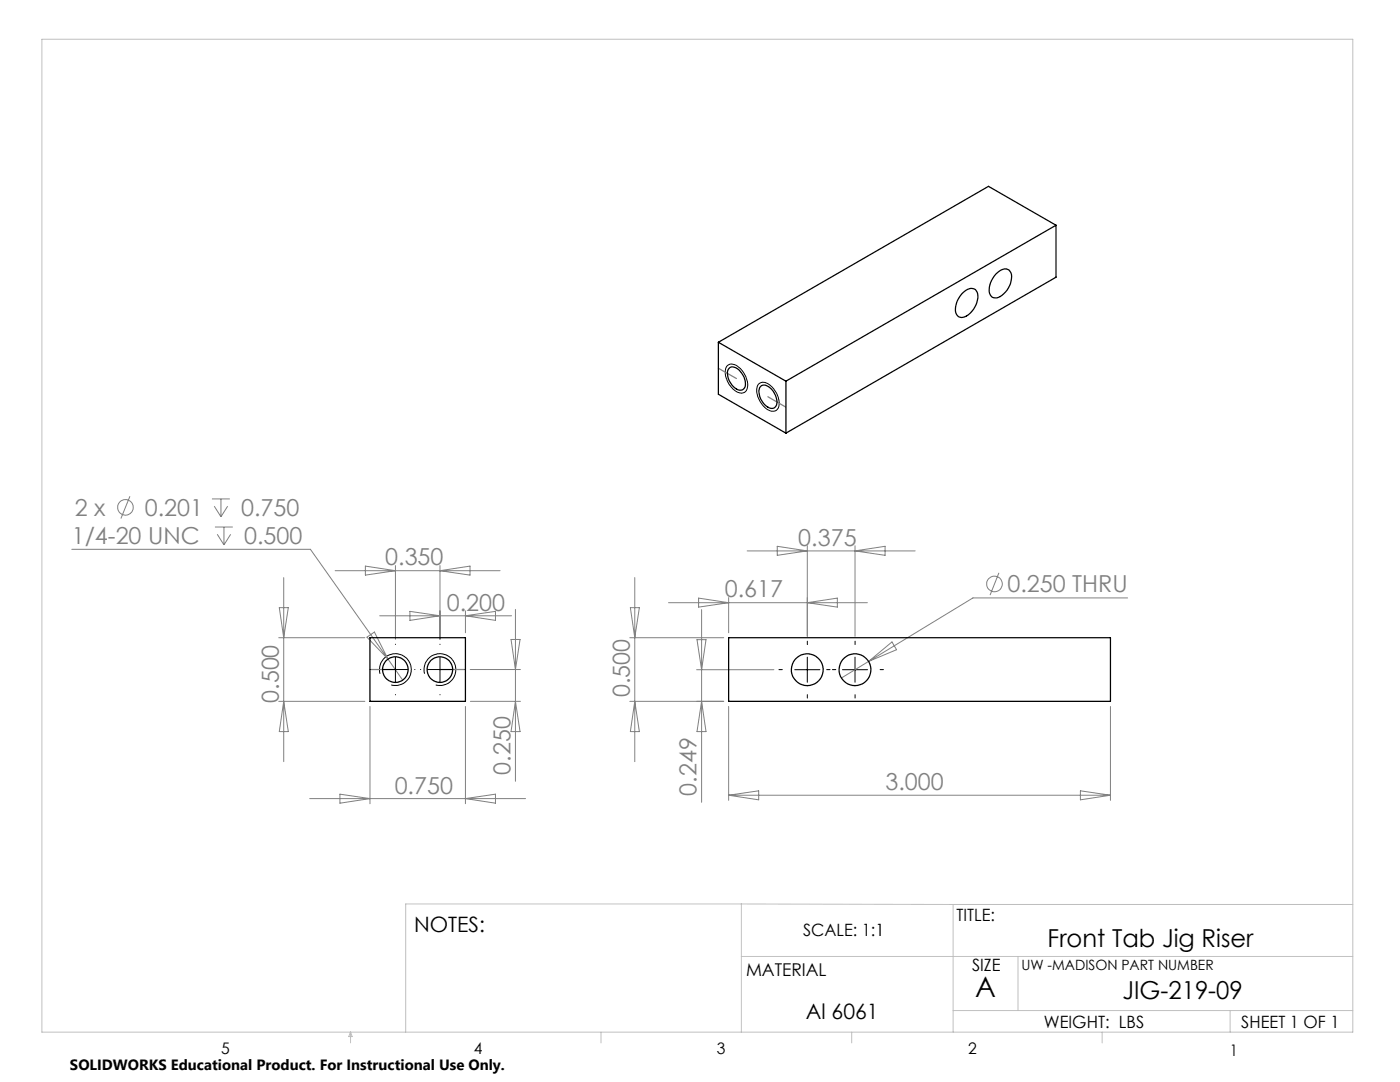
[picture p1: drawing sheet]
<svg xmlns="http://www.w3.org/2000/svg" width="279mm" height="216mm" viewBox="0 0 279 216" stroke-linecap="round" stroke-linejoin="round" font-family="sans-serif">
<g fill="none" stroke="#808080" stroke-width=".2">
<path d="M25.9 99l-1.8 4.5M42.3 99.6h3.6M44.1 99.6v3.5M14.3 109.6h47.6l15.5 21.9M42.8 101l1.3 2.1M42.9 105.2h3.6M43.4 106.6l1.3 2.1M44.7 105.2v3.5M45.4 101l-1.3 2.1M46 106.6l-1.3 2.1M56.6 115.3v36.7M66.9 113.9h32.9"/>
<path d="M72.9 113l6 .9-6 .9zM78.9 112.9v14.7M87.8 112.9v14.7M87.8 113.9l6-.9v1.8zM126.7 115.3v36.7M139.4 119.3l6 1-6 .8zM145.4 119.2v7.1M149.1 109.9h33.5M155.1 109l6 .9-6 .9zM161.1 108.9v18.1M170.6 108.9v18.1M170.6 109.9l6-.9v1.8z"/>
<path d="M199.4 114.3l-1.8 4.4M225 119.3h-30.8l-20.8 12.7M55.6 139.9h17.2M55.6 127.2h17.2M55.7 121.2h1.8l-.9 6zM56.6 139.9l.9 6.1h-1.8zM73.2 127.1l1.5-1 2.7 5.4zM75.8 122.9h26.3M77.4 131.5l3 4.2M81.8 122l6 .9-6 .9zM92.9 121.9v4.4M92.9 122.9l6-.9v1.8z"/>
<path d="M93.8 133.6h10.1M93.9 139.9h10M102 127.6h1.8l-.9 6zM102.9 139.9l.9 6.1h-1.8zM102.9 121.6v34.3M125.7 139.9h18.7M125.7 127.2h18.7M125.8 121.2h1.8l-.9 6zM126.7 139.9l.9 6.1h-1.8zM133.4 120.3h39.7M139 133.6h15.4M139.1 127.6h1.8l-.9 6z"/>
<path d="M140 139.9l.9 6.1h-1.8zM140 121.6v38.5M161.1 120.3l6-1v1.8zM173.4 132l-5.5 3.3M173.4 132l4.6-3.9 .9 1.5zM61.8 159.3h43.1M67.8 158.5l6 .8-6 1zM73.8 141v19.4M92.9 141v19.4M92.9 159.3l6-.8v1.8zM145.4 141v18.7M145.4 158.7h76.2"/>
<path d="M145.4 158.7l6-.9v1.8zM215.6 157.8l6 .9-6 .9zM221.6 141v18.7"/>
<circle cx="25" cy="101.2" r="1.55"/>
<circle cx="198.5" cy="116.5" r="1.55"/>
</g>
<path d="M145.1 73a1.77 1.77 0 0 1 2.5 .4 4.3 4.3 0 0 1 1.4 4.5 1.47 1.47 0 0 1-2.4 0 4.3 4.3 0 0 1-1.6-4.7zM151.4 76.7a1.77 1.77 0 0 1 2.5 .3 4.2 4.2 0 0 1 1.4 4.5 1.7 1.7 0 0 1-2.7-.3 4.1 4.1 0 0 1-1.3-4.4zM75.8 134.4a3.2 3.2 0 0 1 2.8-4 3.2 3.2 0 0 1 3.5 3.5 3.2 3.2 0 0 1-4 2.8M76.4 133.6h5M78.9 131.1v5M84.7 134.4a3.2 3.2 0 0 1 2.8-4 3.2 3.2 0 0 1 3.5 3.5 3.2 3.2 0 0 1-4 2.8M85.3 133.6h5M87.8 131.1v5M158.6 133.6h5M161.1 131.1v5M168.1 133.6h5M170.6 131.1v5" fill="none" stroke="#000" stroke-width=".2"/>
<g fill="none" stroke="#000" stroke-width=".2" stroke-dasharray="15.2 1.3 1.3 1.3">
<path d="M73.9 133.6h.1M78.9 128.6v-.1M78.9 138.6h.1M82.8 133.6h.1M83.9 133.6h.1M87.8 128.6v-.1M87.8 138.6h.1M92.8 133.6h.1M156.1 133.6h-.7M161.1 128.6v-.7M161.1 138.6v.7M165.6 133.6h-.6"/>
<path d="M166.1 133.6h.7M170.6 128.6v-.7M170.6 138.6v.7M175.6 133.6h.7"/>
</g>
<g fill="none" stroke="#c0c0c0" stroke-width=".2">
<path d="M8.4 7.8h261.6v198.2h-261.6zM148 180.4v25.6M148 180.4h-67v25.6M148 190.9h122M148 180.4l42.2 .1M190.2 180.5v25.5M190.2 180.5h79.8M203.2 190.9v10.7M70 206v2.1M70 206l.3 .8h-.7zM119.9 206v2.1M170 206v2.1"/>
<path d="M190.2 201.6h79.8M220 206v2.1M245.5 201.6v4.4"/>
</g>
<path d="M143.4 73.5l3.6 2M153.2 79.2l3.6 2M73.8 133.6h5.1M87.8 133.6h5.1" fill="none" stroke="#808080" stroke-width=".25"/>
<g fill="none" stroke="#000" stroke-width=".25">
<path d="M192 58.6a2.07 2.07 0 0 1 2.7-.8 3.3 3.3 0 0 1-.4 3.9 2.87 2.87 0 0 1-2.7 1.6 1.87 1.87 0 0 1-.8-2.6l.4-.9zM198.8 54.7a2.07 2.07 0 0 1 2.6-.8 2.94 2.94 0 0 1-.1 3.5 3.5 3.5 0 0 1-2.7 2 1.55 1.55 0 0 1-1.2-2.1l.5-1.4zM210.7 44.9l-13.4-7.7-53.9 31.1M210.7 44.9l-53.9 31.2M210.7 44.9v10.4l-53.9 31.1M143.4 68.3l13.4 7.8M143.4 68.3v10.4l13.4 7.7M145.5 73.5a1.57 1.57 0 0 1 2.2 .6 3.2 3.2 0 0 1 .9 3.3 1.2 1.2 0 0 1-2 0 3.6 3.6 0 0 1-1.3-3.6zM151.8 77.2a1.31 1.31 0 0 1 1.9 .2 3.4 3.4 0 0 1 1.1 3.7 1.18 1.18 0 0 1-1.9-.1 3.6 3.6 0 0 1-1.3-3.6zM156.8 76.1v10.3M73.8 127.2h19.1v12.7h-19.1zM145.4 127.2h76.2v12.7h-76.2z"/>
<circle cx="78.9" cy="133.6" r="2.55"/>
<circle cx="87.8" cy="133.6" r="2.55"/>
<circle cx="161.1" cy="133.6" r="3.2"/>
<circle cx="170.6" cy="133.6" r="3.2"/>
</g>
<text font-size="5.6" x="194.6" y="199">A</text>
<g font-size="4.9">
<text x="209.1" y="188.9">Front Tab Jig Riser</text>
<text x="224" y="199.4">JIG-219-09</text>
</g>
<g font-size="4.7" fill="#808080">
<text x="14.9" y="102.9">2 x</text>
<text x="28.9" y="102.9">0.201</text>
<text x="48.1" y="102.9">0.750</text>
<text x="14.3" y="108.5">1/4-20 UNC</text>
<text x="48.7" y="108.5">0.500</text>
<text x="76.9" y="112.8">0.350</text>
<text x="159.3" y="108.9">0.375</text>
<text x="144.6" y="119.2">0.617</text>
<text x="201.1" y="118.2">0.250 THRU</text>
<text x="89.2" y="121.9">0.200</text>
<text x="55.6" y="140.2" transform="rotate(-90 55.6 140.2)">0.500</text>
<text x="125.7" y="139.1" transform="rotate(-90 125.7 139.1)">0.500</text>
<text x="101.9" y="154.6" transform="rotate(-90 101.9 154.6)">0.250</text>
<text x="78.8" y="158.3">0.750</text>
<text x="139" y="158.8" transform="rotate(-90 139 158.8)">0.249</text>
<text x="176.7" y="157.7">3.000</text>
</g>
<g font-size="4.2">
<text x="82.6" y="185.9">NOTES:</text>
<text x="160.8" y="203.3">Al 6061</text>
</g>
<text font-size="3.5" x="148.9" y="194.7">MATERIAL</text>
<g font-size="3.4">
<text x="190.9" y="183.8">TITLE:</text>
<text x="160.3" y="186.8">SCALE: 1:1</text>
<text x="194" y="193.8">SIZE</text>
<text x="208.3" y="205.1">WEIGHT: LBS</text>
<text x="247.7" y="205.1">SHEET 1 OF 1</text>
</g>
<g font-size="3.2">
<text x="44.2" y="210.4">5</text>
<text x="94.6" y="210.3">4</text>
<text x="143.1" y="210.4">3</text>
<text x="193.2" y="210.3">2</text>
<text x="245.4" y="210.6">1</text>
</g>
<text font-size="3" x="14" y="213.5">SOLIDWORKS Educational Product. For Instructional Use Only.</text>
<text font-size="2.8" x="203.8" y="193.5">UW -MADISON PART NUMBER</text>
</svg>
